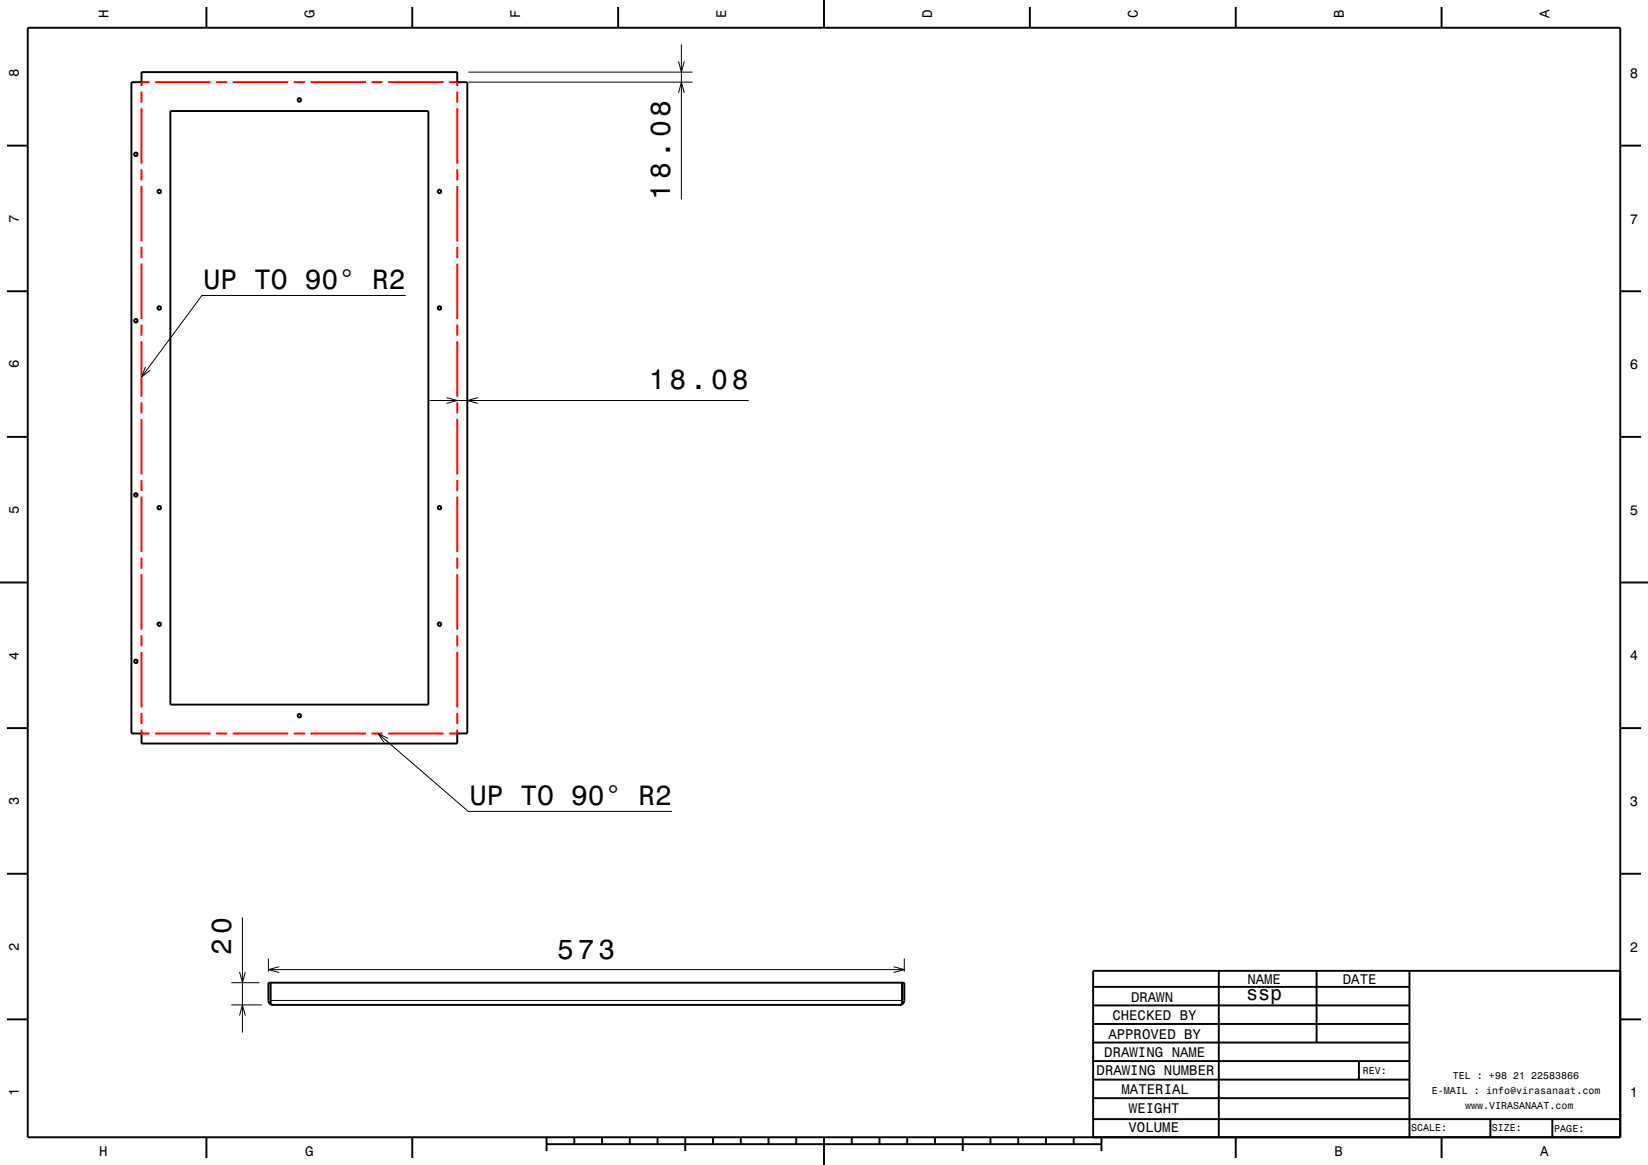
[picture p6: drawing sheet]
<svg xmlns="http://www.w3.org/2000/svg" width="297mm" height="210mm" viewBox="0 0 297 210" stroke-linecap="round" stroke-linejoin="round" font-family="sans-serif">
<g fill="none" stroke="#000" stroke-width=".18">
<path d="M84.4 14.8h40.4M84.4 13h40.4M122.3 16.7l.5-1.9 .5 1.9M122.3 11.1l.5 1.9 .5-1.9M122.8 8v28M73.1 53.3h-36.7l-10.9 14.7M26.2 66.1l-.7 1.9 1.6-1.3M77.4 72.2h57.5M80.5 71.7l1.9 .5-1.9 .5M86.2 71.7l-2 .5 2 .5M68.1 132.2l16.3 14.1h36.7M69.9 133.1l-1.8-.9 1.1 1.7"/>
<path d="M41.7 177.1h5.1M43.2 175.2l.5 1.9 .5-1.9M43.7 165.4v20.7M48.4 172.8v2.3M48.4 174.8h114.6M50.3 174.3l-1.9 .5 1.9 .5M161 174.3l2 .5-2 .5M163 172.8v2.3M41.7 181.1h5.5M43.2 183.1l.5-2 .5 2M48.8 180.3h113.8"/>
</g>
<g fill="none" stroke="#000" stroke-width=".35">
<path d="M5 5h287v200h-287zM25.5 14.8h-1.8v117.4h1.8M25.5 14.8v-1.8h56.9v1.8M25.5 14.8l.2 .2M37.2 1.3v3.7M74.3 1.3v3.7M82.4 14.8h1.8v117.4h-1.8M82.4 14.8l-.2 .2M111.4 1.3v3.7M148.5 0v5M185.6 1.3v3.7M222.7 1.3v3.7"/>
<path d="M259.8 1.3v3.7M1.2 26.3h3.8M30.7 20h46.5v107h-46.5zM292 26.3h3.8M1.2 52.5h3.8M292 52.5h3.8M1.2 78.8h3.8M292 78.8h3.8M0 105h5M292 105h5M1.2 131.3h3.8M25.5 132.2v1.8h56.9v-1.8"/>
<path d="M25.7 132l-.2 .2M82.2 132l.2 .2M292 131.3h3.8M1.2 157.5h3.8M292 157.5h3.8M48.8 177.1v3.8l.4 .2M162.6 177.1v3.8l-.4 .2a.8 .8 0 0 0 .8-.8v-3.2h-114.6v3.2a.8 .8 0 0 0 .8 .8M197 177.9h57M219.6 174.9v30M237.3 175v12.9M254 175v30M292 175h-95v30"/>
<path d="M1.2 183.8h3.8M48.8 180.8l-.2 .1M49.2 181.1h113M162.6 180.8l.1 .1M197 181.2h57M197 184.6h57M197 187.9h57M197 191.3h57M197 194.6h57M197 198h57M244.9 191.3v3.3M292 183.8h3.8"/>
<path d="M37.2 205v3.8M74.3 205v3.8M98.5 206.3h100M98.5 205v2.5M103.5 205v1.3M108.5 205v1.3M113.5 205v1.3M118.5 205v1.3M123.5 205v2.5M128.5 205v1.3M133.5 205v1.3M138.5 205v1.3"/>
<path d="M143.5 205v1.3M148.5 205v5M153.5 205v1.3M158.5 205v1.3M163.5 205v1.3M168.5 205v1.3M173.5 205v2.5M178.5 205v1.3M183.5 205v1.3M188.5 205v1.3M193.5 205v1.3M197 201.7h95"/>
<path d="M198.5 205v2.5M222.7 205v3.8M259.8 205v3.8M268.6 201.7v3.3M279.8 201.8v3.2"/>
<circle cx="54" cy="18" r=".33"/>
<circle cx="24.5" cy="27.8" r=".33"/>
<circle cx="28.7" cy="34.5" r=".32"/>
<circle cx="79.2" cy="34.5" r=".32"/>
<circle cx="24.5" cy="57.8" r=".33"/>
<circle cx="28.7" cy="55.5" r=".33"/>
<circle cx="79.2" cy="55.5" r=".33"/>
<circle cx="24.5" cy="89.2" r=".32"/>
<circle cx="28.7" cy="91.5" r=".32"/>
<circle cx="79.2" cy="91.5" r=".32"/>
<circle cx="24.5" cy="119.2" r=".32"/>
<circle cx="28.7" cy="112.5" r=".32"/>
<circle cx="79.2" cy="112.5" r=".32"/>
<circle cx="54" cy="129" r=".33"/>
</g>
<g fill="none" stroke="#f00" stroke-width=".35">
<path d="M25.5 16.5v2M25.5 19.5v10M27 14.8h-1.5v.7M28 14.8h10M39 14.8h2M42 14.8h10M53 14.8h2M56 14.8h10M67 14.8h2M70 14.8h10M81 14.8h1.4v.7M82.4 16.5v2"/>
<path d="M82.4 19.5v10M25.5 30.5v2M25.5 33.5v10M82.4 30.5v2M82.4 33.5v10M25.5 44.5v2M25.5 47.5v10M25.5 58.5v2M82.4 44.5v2M82.4 47.5v10M82.4 58.5v2M25.5 61.5v10"/>
<path d="M25.5 72.5v2M25.5 75.5v10M82.4 61.5v10M82.4 72.5v2M82.4 75.5v10M25.5 86.5v2M25.5 89.5v10M82.4 86.5v2M82.4 89.5v10M25.5 100.5v2M25.5 103.5v10M25.5 114.5v2"/>
<path d="M25.5 117.5v10M82.4 100.5v2M82.4 103.5v10M82.4 114.5v2M82.4 117.5v10M25.5 131.5v.7h1.5M25.5 128.5v2M28 132.2h10M39 132.2h2M42 132.2h10M53 132.2h2M56 132.2h10"/>
<path d="M67 132.2h2M70 132.2h10M82.4 128.5v2M82.4 131.5v.7h-1.4"/>
</g>
<g font-size="5">
<text x="120.8" y="36" transform="rotate(-90 120.8 36)">18.08</text>
<text x="36.7" y="52.1">UP TO 90° R2</text>
<text x="116.9" y="70.2">18.08</text>
<text x="84.7" y="145.1">UP TO 90° R2</text>
<text x="41.7" y="172.1" transform="rotate(-90 41.7 172.1)">20</text>
<text x="100.4" y="172.8">573</text>
</g>
<text font-size="3.6" x="224.6" y="180.3">ssp</text>
<g font-size="2.5">
<text x="19.6" y="3.3" transform="rotate(-90 19.6 3.3)">H</text>
<text x="56.7" y="3.3" transform="rotate(-90 56.7 3.3)">G</text>
<text x="93.8" y="3.3" transform="rotate(-90 93.8 3.3)">F</text>
<text x="130.9" y="3.3" transform="rotate(-90 130.9 3.3)">E</text>
<text x="168" y="3.3" transform="rotate(-90 168 3.3)">D</text>
<text x="205.1" y="3.3" transform="rotate(-90 205.1 3.3)">C</text>
<text x="242.2" y="3.3" transform="rotate(-90 242.2 3.3)">B</text>
<text x="279.3" y="3.3" transform="rotate(-90 279.3 3.3)">A</text>
<text x="3.4" y="13.9" transform="rotate(-90 3.4 13.9)">8</text>
<text x="293.7" y="14">8</text>
<text x="3.4" y="40.1" transform="rotate(-90 3.4 40.1)">7</text>
<text x="293.7" y="40.3">7</text>
<text x="3.4" y="66.4" transform="rotate(-90 3.4 66.4)">6</text>
<text x="293.7" y="66.5">6</text>
<text x="3.4" y="92.6" transform="rotate(-90 3.4 92.6)">5</text>
<text x="293.7" y="92.8">5</text>
<text x="3.4" y="118.9" transform="rotate(-90 3.4 118.9)">4</text>
<text x="293.7" y="119">4</text>
<text x="3.4" y="145.1" transform="rotate(-90 3.4 145.1)">3</text>
<text x="293.7" y="145.3">3</text>
<text x="3.4" y="171.4" transform="rotate(-90 3.4 171.4)">2</text>
<text x="293.7" y="171.5">2</text>
<text x="224.8" y="177.3">NAME</text>
<text x="242" y="177.3">DATE</text>
<text x="200.5" y="183.9">CHECKED BY</text>
<text x="203.8" y="180.5">DRAWN</text>
<text x="199" y="190.6">DRAWING NAME</text>
<text x="199.7" y="187.2">APPROVED BY</text>
<text x="3.4" y="197.6" transform="rotate(-90 3.4 197.6)">1</text>
<text x="197.6" y="193.8">DRAWING NUMBER</text>
<text x="202.1" y="197.2">MATERIAL</text>
<text x="293.7" y="197.8">1</text>
<text x="203.5" y="200.6">WEIGHT</text>
<text x="17.9" y="208.4">H</text>
<text x="55" y="208.4">G</text>
<text x="203.4" y="204.1">VOLUME</text>
<text x="240.5" y="208.4">B</text>
<text x="277.6" y="208.4">A</text>
</g>
<g font-size="1.8">
<text x="245.6" y="193.6">REV:</text>
<text x="258" y="197.2">E-MAIL : info@virasanaat.com</text>
<text x="261.8" y="194.6">TEL : +98 21 22583866</text>
<text x="254.3" y="203.9">SCALE:</text>
<text x="264" y="199.9">www.VIRASANAAT.com</text>
<text x="268.8" y="203.9">SIZE:</text>
<text x="280.1" y="204">PAGE:</text>
</g>
</svg>
